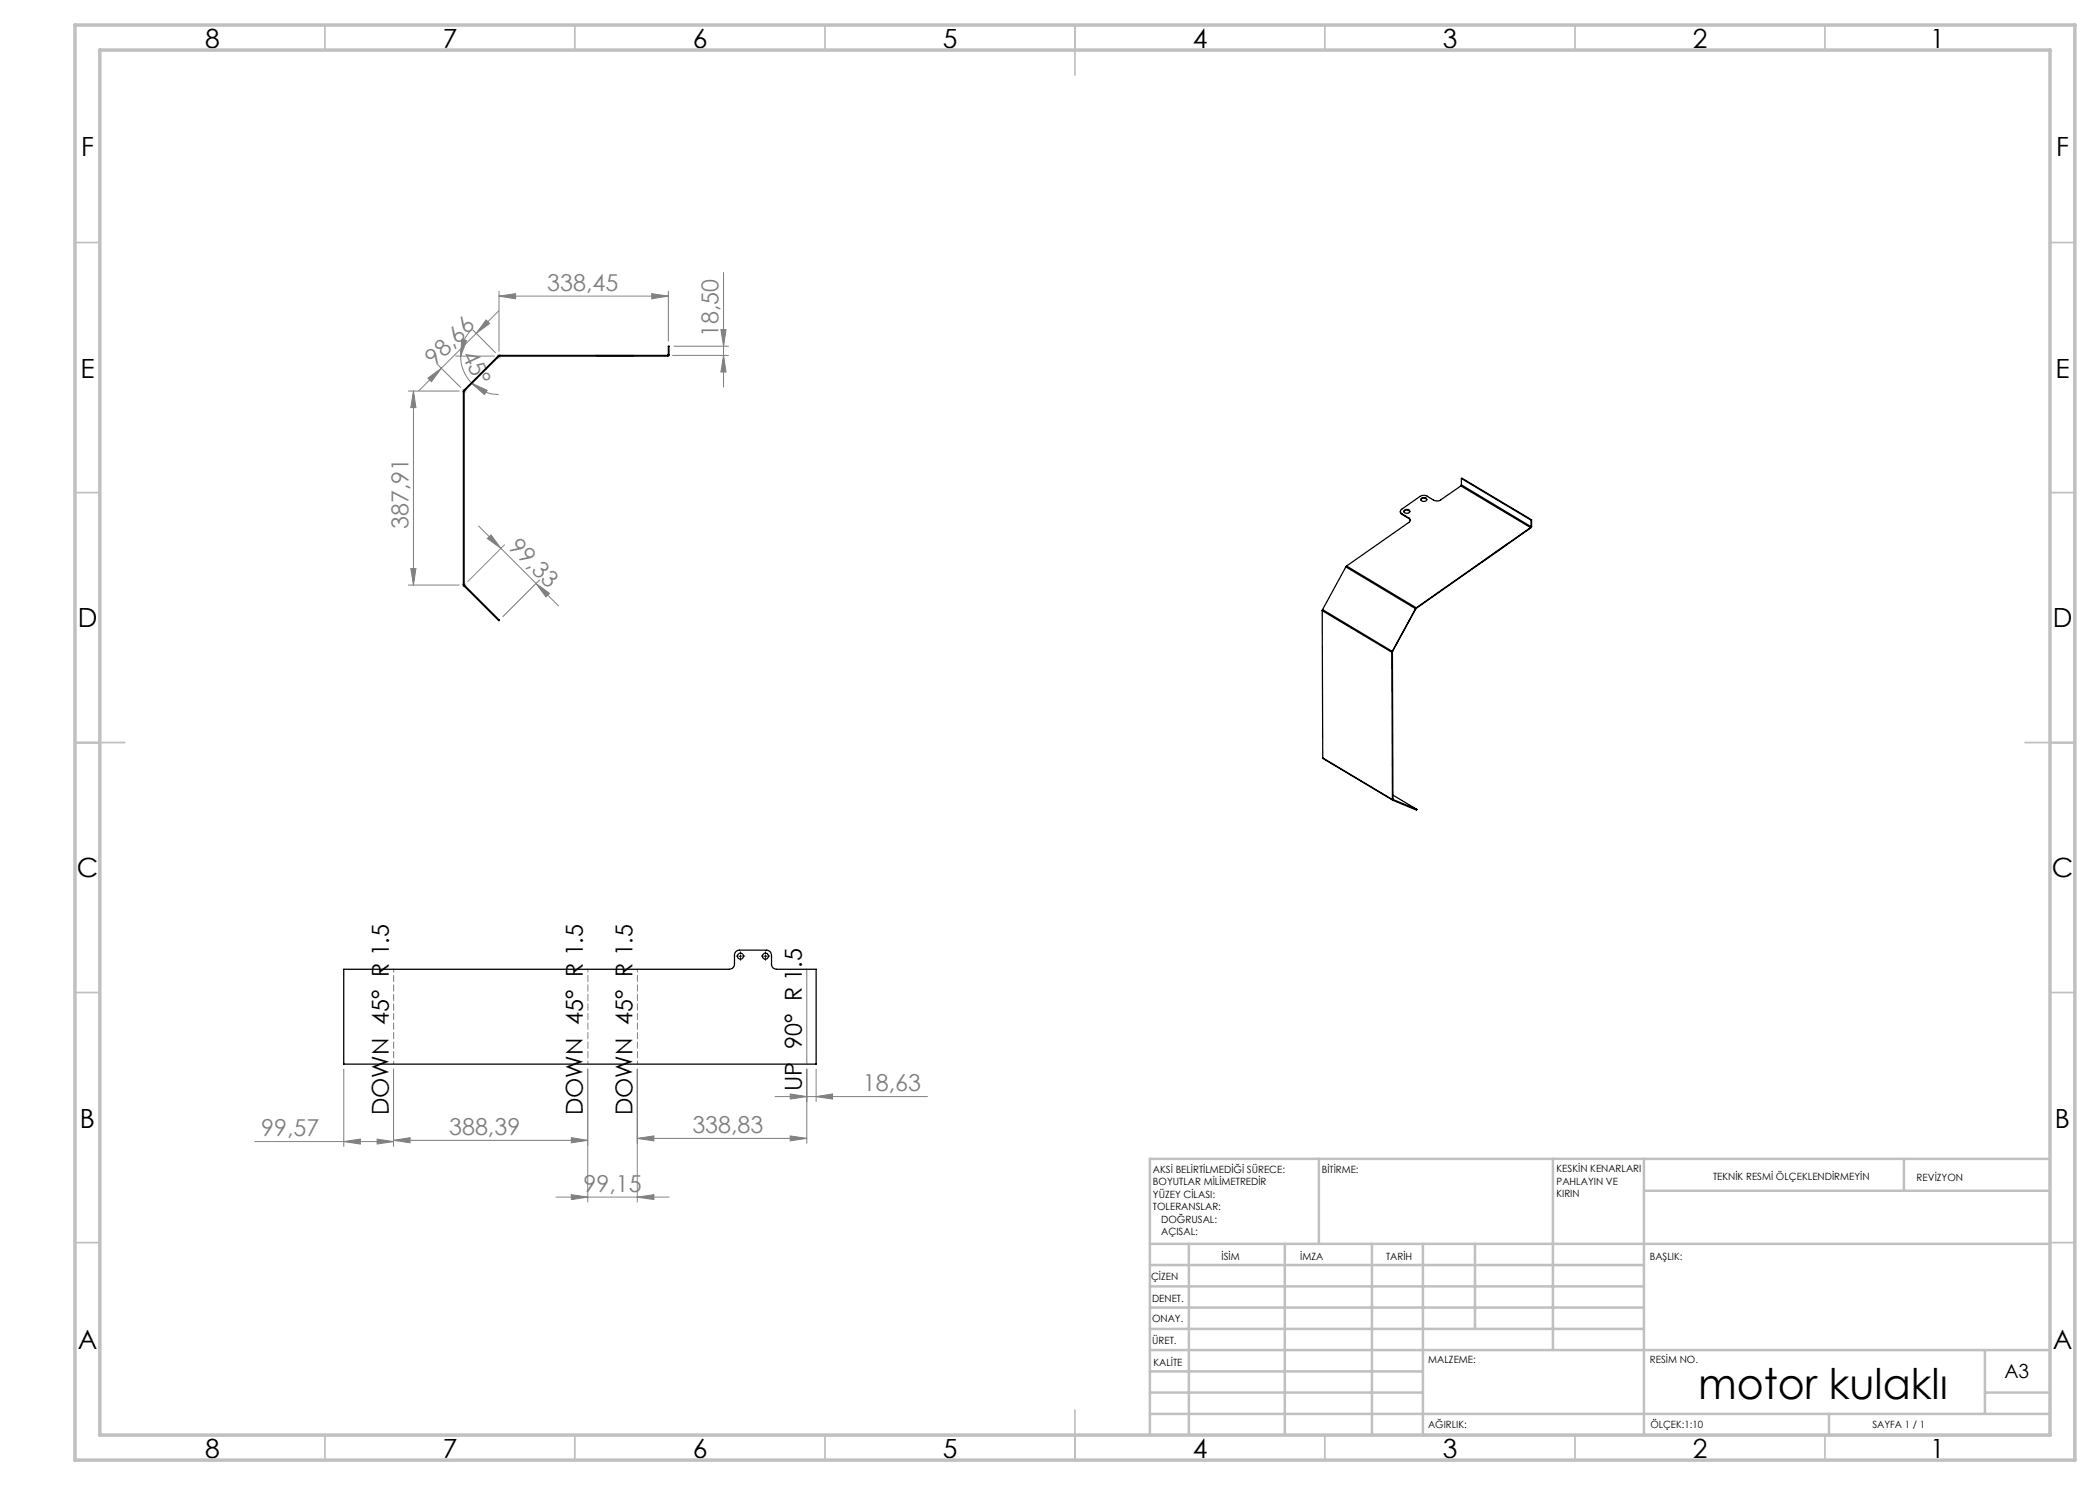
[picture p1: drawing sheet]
<svg xmlns="http://www.w3.org/2000/svg" width="420mm" height="297mm" viewBox="0 0 420 297" stroke-linecap="round" stroke-linejoin="round" font-family="sans-serif">
<g fill="none" stroke="#808080" stroke-width=".2">
<path d="M99.8 59.2l3.3-.5v1.1zM99.8 58.2v12M99.8 59.2h33.9M130.4 58.7l3.3 .5-3.3 .6zM133.7 58.2v10M144.7 54.5v22.9M81.7 78.2h10.1M82.7 78.2v38.8M82.7 78.2l.5 3.3h-1zM85.6 75.6l2.7-1.9-2 2.6zM87.6 73l4.5 4.5M91.1 71.2h7.8"/>
<path d="M92.1 71.2a7.6 7.6 0 0 0 2.3 5.5M92.3 67.9l1 .2-1.2 3.1zM94.3 65.9a7.6 7.6 0 0 0-2.2 5.3M94.4 76.7l3 1.4-.5 .8zM94.4 76.7a7.6 7.6 0 0 0 5.3 2.2M94.5 66l4.6 4.6M97.2 64l.7 .7-2.7 2zM99.7 62.2l-15.9 15.9M134.5 71.1h11.2M134.8 69.2h10.9M144.2 65.9h1l-.5 3.3zM144.7 71.1l.5 3.3h-1z"/>
<path d="M81.7 117h10.1M82.2 113.7h1l-.5 3.3zM95.7 105.2l11.5 11.5M97.5 107.7l.7-.7 2 2.7zM100.9 109l-7.3 7.3M107.2 116.7l2.7 2-.7 .7zM107.2 116.7l4.5 4.5M107.9 116l-7.3 7.3M161.4 193.8v19M68.8 213.8v15.5M78.7 213.8v15.5M117.5 213.8v26.6"/>
<path d="M127.5 213.8v26.6M155 219.3h30.5M158 218.8l3.4 .5-3.4 .5zM161.4 213.8v14.9M163.2 219.3l3.3-.5v1zM163.2 213.8v6.5M50.9 228.3h27.8M68.8 228.3l3.3-.5v1zM75.4 227.8l3.3 .5-3.3 .5zM78.7 228.1l3.3-.6v1.1zM78.7 228.1h38.8M111.2 239.4h22.6"/>
<path d="M114.3 238.9l3.2 .5-3.2 .5zM114.3 227.5l3.2 .6-3.2 .5zM127.5 227.7l3.3-.5v1zM127.5 239.4l3.3-.5v1zM127.5 227.7h33.9M158 227.2l3.4 .5-3.4 .5z"/>
</g>
<path d="M92.4 78.2h.9M92.5 77.9l.7 .7M92.9 77.7v1M93.2 77.9l-.7 .7M99.3 71.3h1M99.4 70.9l.8 .7M99.8 70.8v1M100.2 70.9l-.8 .7M92.4 117h.9M92.5 116.7l.7 .7M92.9 116.5v1M93.2 116.7l-.7 .7" fill="none" stroke="#c0c0c0" stroke-width=".2"/>
<path d="M147.6 191.2h-.3M148.1 190.7v-.3M148.1 191.7v.4M148.6 191.2h.4M152.6 191.2h-.3M153.1 190.7v-.3M153.1 191.7v.4M153.6 191.2h.4" fill="none" stroke="#000" stroke-width=".2" stroke-dasharray="15.2 1.3 1.3 1.3"/>
<path d="M147.8 191.2h.5M148.1 191v.5M152.8 191.2h.6M153.1 191v.5" fill="none" stroke="#000" stroke-width=".2"/>
<path d="M117.6 193.8v19M127.5 193.8v19M78.7 212.8v-19" fill="none" stroke="#808080" stroke-width=".2" stroke-dasharray="1.3 .6" stroke-dashoffset=".7"/>
<g fill="none" stroke="#c0c0c0" stroke-width=".35">
<path d="M65 5v5M115 5v5M165 5v5M215 5v10M265 5v5M315 5v5M365 5v5M15 48.5h5M410 48.5h5M15 98.5h5M410 98.5h5M15 148.5h10"/>
<path d="M405 148.5h10M15 198.5h5M410 198.5h5M15 248.5h5M410 248.5h5M65 287v5M115 287v5M165 287v5M215 282v10M265 287v5M315 287v5M365 287v5"/>
</g>
<g fill="none" stroke="#c0c0c0" stroke-width=".5">
<path d="M263.8 231.8v17M310.6 231.8v38.2M328.8 231.8v55.2M328.8 238.2h81.2M380.8 231.8v6.4M410 231.8h-180v55.2M230 248.8h180M230 257.3h98.8M230 253h98.8M237.8 248.8v38.2M257 248.8v38.2M274.4 248.8v38.2"/>
<path d="M284.6 248.8v38.2M295 248.8v17M230 265.8h98.8M230 261.5h98.8M230 278.5h54.6M230 274.3h54.6M230 270h180M397 278.5h13M397 270v12.8M230 282.8h180M365.8 282.8v4.2"/>
</g>
<path d="M15 5h400v287h-400zM20 10h390v277h-390z" fill="none" stroke="#c0c0c0" stroke-width=".7"/>
<path d="M119.2 71.1h7.4v.1h-7.4zM296.4 112.3l5-3.5v.1l-5 3.6z" fill="none" stroke="#808080" stroke-width=".25"/>
<g fill="#808080">
<path d="M99.8 59.2l3.3-.5v1.1zM130.4 58.7l3.3 .5-3.3 .6z"/>
<path d="M97.2 64l.7 .7-2.7 2zM85.6 75.6l2.7-1.9-2 2.6z"/>
<path d="M82.2 113.7h1l-.5 3.3zM82.7 78.2l.5 3.3h-1z"/>
<path d="M97.5 107.7l.7-.7 2 2.7zM107.2 116.7l2.7 2-.7 .7z"/>
<path d="M114.3 227.5l3.2 .6-3.2 .5zM78.7 228.1l3.3-.6v1.1zM75.4 227.8l3.3 .5-3.3 .5zM68.8 228.3l3.3-.5v1z"/>
<path d="M158 218.8l3.4 .5-3.4 .5zM163.2 219.3l3.3-.5v1zM127.5 227.7l3.3-.5v1zM158 227.2l3.4 .5-3.4 .5zM114.3 238.9l3.2 .5-3.2 .5zM127.5 239.4l3.3-.5v1z"/>
<path d="M144.2 65.9h1l-.5 3.3zM144.7 71.1l.5 3.3h-1z"/>
<path d="M92.3 67.9l1 .2-1.2 3.1zM94.4 76.7l3 1.4-.5 .8z"/>
</g>
<g fill="none" stroke="#000" stroke-width=".25">
<path d="M92.7 78.3h.1M92.7 78.3v38.6M92.8 78.1l-.1 .2M92.8 78.1l.1 .1M92.8 78.3v38.6M92.9 78.2l-.1 .1M99.7 71.2l.1 .1M99.7 71.2l-6.9 6.9M99.8 71.3l-6.9 6.9M99.9 71.1l-.2 .1M99.9 71.2l-.1 .1M99.9 71.1v.1"/>
<path d="M99.9 71.1h33.6M99.9 71.2h33.6M133.5 71.1v.1M133.7 70.9l-.2 .2M133.7 70.9h.1M133.7 70.9v-1.7h.1v1.7M133.8 70.9l-.3 .3M284.3 99.7a.56 .56 0 0 1 .6-.2 .56 .56 0 0 1 .4 .5 .6 .6 0 0 1-.6 .3 .6 .6 0 0 1-.5-.5zM285.4 99.9a.7 .7 0 0 0-1.2 .1M292.2 97.2l-4.1 2.8a1.49 1.49 0 0 1-1.4 0l-1.3-.8a1.38 1.38 0 0 0-1.4 .1l-3.6 2.5a.5 .5 0 0 0-.3 .5 .5 .5 0 0 0 .3 .5M292.2 97.2l13.9 8.3M292.3 97l-.1 .2"/>
<path d="M292.3 95.7l.1-.1 13.9 8.4M292.3 95.7l13.9 8.3M292.3 97l13.9 8.3M292.3 95.7v1.3M92.7 116.9l.1 .3M92.7 116.9h.1M92.8 116.9l.1 .1M92.9 117l-.1 .2M92.9 117l7 7-.1 .1-7-6.9M269.2 113.4l13.9 8.3M269.2 113.4l-4.7 8.5M269.3 113.2l-.1 .2"/>
<path d="M269.3 113.2l13.9 8.4M280.1 102.3l.3 .6M280.4 102.8l1.3 .8M280.4 102.8v.1M280.4 102.9l1.3 .8M280.8 102.2a.66 .66 0 0 1 .6-.3 .66 .66 0 0 1 .5 .4 .63 .63 0 0 1-.6 .4 .63 .63 0 0 1-.5-.5zM280.8 102.3a.69 .69 0 0 1 1.1 0M281.7 103.6a.5 .5 0 0 1 .3 .4 .5 .5 0 0 1-.2 .5l-12.5 8.7M281.7 103.7l.3 .4M281.7 103.6v.1M306.1 105.5l-22.9 16.1M306.1 105.5v.1"/>
<path d="M306.1 105.6l-22.9 16.1M306.2 105.3l-.1 .2M306.2 104v1.3M306.3 105.3l-.2 .3M306.3 104h-.1M306.3 105.3h-.1M306.3 104v1.3M264.4 122.1l14 8.4M264.4 122.1l.1 29.5M264.5 121.9l-.1 .2M264.5 121.9l13.9 8.4M278.4 130.5l.1 29.4"/>
<path d="M278.4 130.3v.2M278.4 130.3h.1M278.5 130.4l-.1 .1M278.5 130.4l.1 29.4M278.5 130.3v.1M283.1 121.7l-4.7 8.6M283.1 121.7h.1M283.2 121.7l-4.7 8.6M283.2 121.6l-.1 .1M283.2 121.7h.1M283.2 121.6v.1M264.5 151.6l14 8.4"/>
<path d="M264.5 151.6l14 8.3M278.5 159.9l.1 .2M278.6 159.8v.1M278.6 159.8l-.1 .1M278.6 159.9h.1M278.6 159l4.8 2.9M278.6 159.9v.2M278.6 159.9l4.8 2M278.6 160.1l4.7 1.9 .1-.1M68.8 193.8h77.1a1.02 1.02 0 0 0 1-1v-1.8a.96 .96 0 0 1 1-1h5.4a1.02 1.02 0 0 1 1 1v1.8a1.02 1.02 0 0 0 1 1h7.9v19h-94.4z"/>
<circle cx="148.1" cy="191.2" r=".61"/>
<circle cx="153.1" cy="191.2" r=".61"/>
</g>
<text font-size="8.5" x="339.6" y="279.7">motor kulaklı</text>
<g font-size="5.3">
<text x="41" y="9.5">8</text>
<text x="88.5" y="9.5">7</text>
<text x="138.5" y="9.5">6</text>
<text x="188.5" y="9.5">5</text>
<text x="238.5" y="9.5">4</text>
<text x="288.5" y="9.5">3</text>
<text x="338.5" y="9.5">2</text>
<text x="386" y="9.5">1</text>
<text x="16.2" y="31.3">F</text>
<text x="411.2" y="31.3">F</text>
<text x="16.1" y="75.5">E</text>
<text x="411.1" y="75.5">E</text>
<text x="15.5" y="125.5">D</text>
<text x="410.5" y="125.5">D</text>
<text x="15.4" y="175.5">C</text>
<text x="410.4" y="175.5">C</text>
<text x="16" y="225.5">B</text>
<text x="411" y="225.5">B</text>
<text x="15.5" y="269.8">A</text>
<text x="410.5" y="269.8">A</text>
<text x="41" y="291.5">8</text>
<text x="88.5" y="291.5">7</text>
<text x="138.5" y="291.5">6</text>
<text x="188.5" y="291.5">5</text>
<text x="238.5" y="291.5">4</text>
<text x="288.5" y="291.5">3</text>
<text x="338.5" y="291.5">2</text>
<text x="386" y="291.5">1</text>
</g>
<g font-size="4.7" fill="#808080">
<text x="109.5" y="58.2">338,45</text>
<text x="92.3" y="70.9" transform="rotate(64 92.3 70.9)">45°</text>
<text x="143.7" y="67.4" transform="rotate(-90 143.7 67.4)">18,50</text>
<text x="87" y="73.5" transform="rotate(-45 87 73.5)">98,66</text>
<text x="81.7" y="105.8" transform="rotate(-90 81.7 105.8)">387,91</text>
<text x="101.5" y="109.5" transform="rotate(45 101.5 109.5)">99,33</text>
<text x="172.6" y="218.3">18,63</text>
<text x="52.2" y="227.3">99,57</text>
<text x="89.8" y="227">388,39</text>
<text x="138.5" y="226.6">338,83</text>
<text x="116.7" y="238.4">99,15</text>
</g>
<g font-size="4.7">
<text x="160.4" y="218.3" transform="rotate(-90 160.4 218.3)">UP 90° R 1.5</text>
<text x="77.8" y="223.1" transform="rotate(-90 77.8 223.1)">DOWN 45° R 1.5</text>
<text x="116.6" y="223.1" transform="rotate(-90 116.6 223.1)">DOWN 45° R 1.5</text>
<text x="126.5" y="223.1" transform="rotate(-90 126.5 223.1)">DOWN 45° R 1.5</text>
</g>
<text font-size="3.9" x="400.9" y="275.5">A3</text>
<g font-size="2">
<text x="230.6" y="234.6">AKSİ BELİRTİLMEDİĞİ SÜRECE:</text>
<text x="230.6" y="237.1">BOYUTLAR MİLİMETREDİR</text>
<text x="230.6" y="239.6">YÜZEY CİLASI:</text>
<text x="264.4" y="234.6">BİTİRME:</text>
<text x="311.3" y="234.5">KESKİN KENARLARI</text>
<text x="311.3" y="237">PAHLAYIN VE</text>
<text x="311.3" y="239.5">KIRIN</text>
<text x="342.6" y="236">TEKNİK RESMİ ÖLÇEKLENDİRMEYİN</text>
<text x="383.3" y="236.2">REVİZYON</text>
<text x="230.6" y="242.1">TOLERANSLAR:</text>
<text x="232.2" y="244.6">DOĞRUSAL:</text>
<text x="232.2" y="247.1">AÇISAL:</text>
<text x="244.3" y="252">İSİM</text>
<text x="260" y="251.9">İMZA</text>
<text x="277.2" y="251.9">TARİH</text>
<text x="330" y="251.9">BAŞLIK:</text>
<text x="230.2" y="256.1">ÇİZEN</text>
<text x="230.4" y="260.3">DENET.</text>
<text x="230.4" y="264.4">ONAY.</text>
<text x="230.5" y="268.8">ÜRET.</text>
<text x="230.7" y="273.1">KALİTE</text>
<text x="285.7" y="272.5">MALZEME:</text>
<text x="330" y="272.5">RESİM NO.</text>
<text x="285.6" y="285.5">AĞIRLIK:</text>
<text x="330.1" y="285.6">ÖLÇEK:1:10</text>
<text x="374.5" y="285.6">SAYFA 1 / 1</text>
</g>
</svg>
